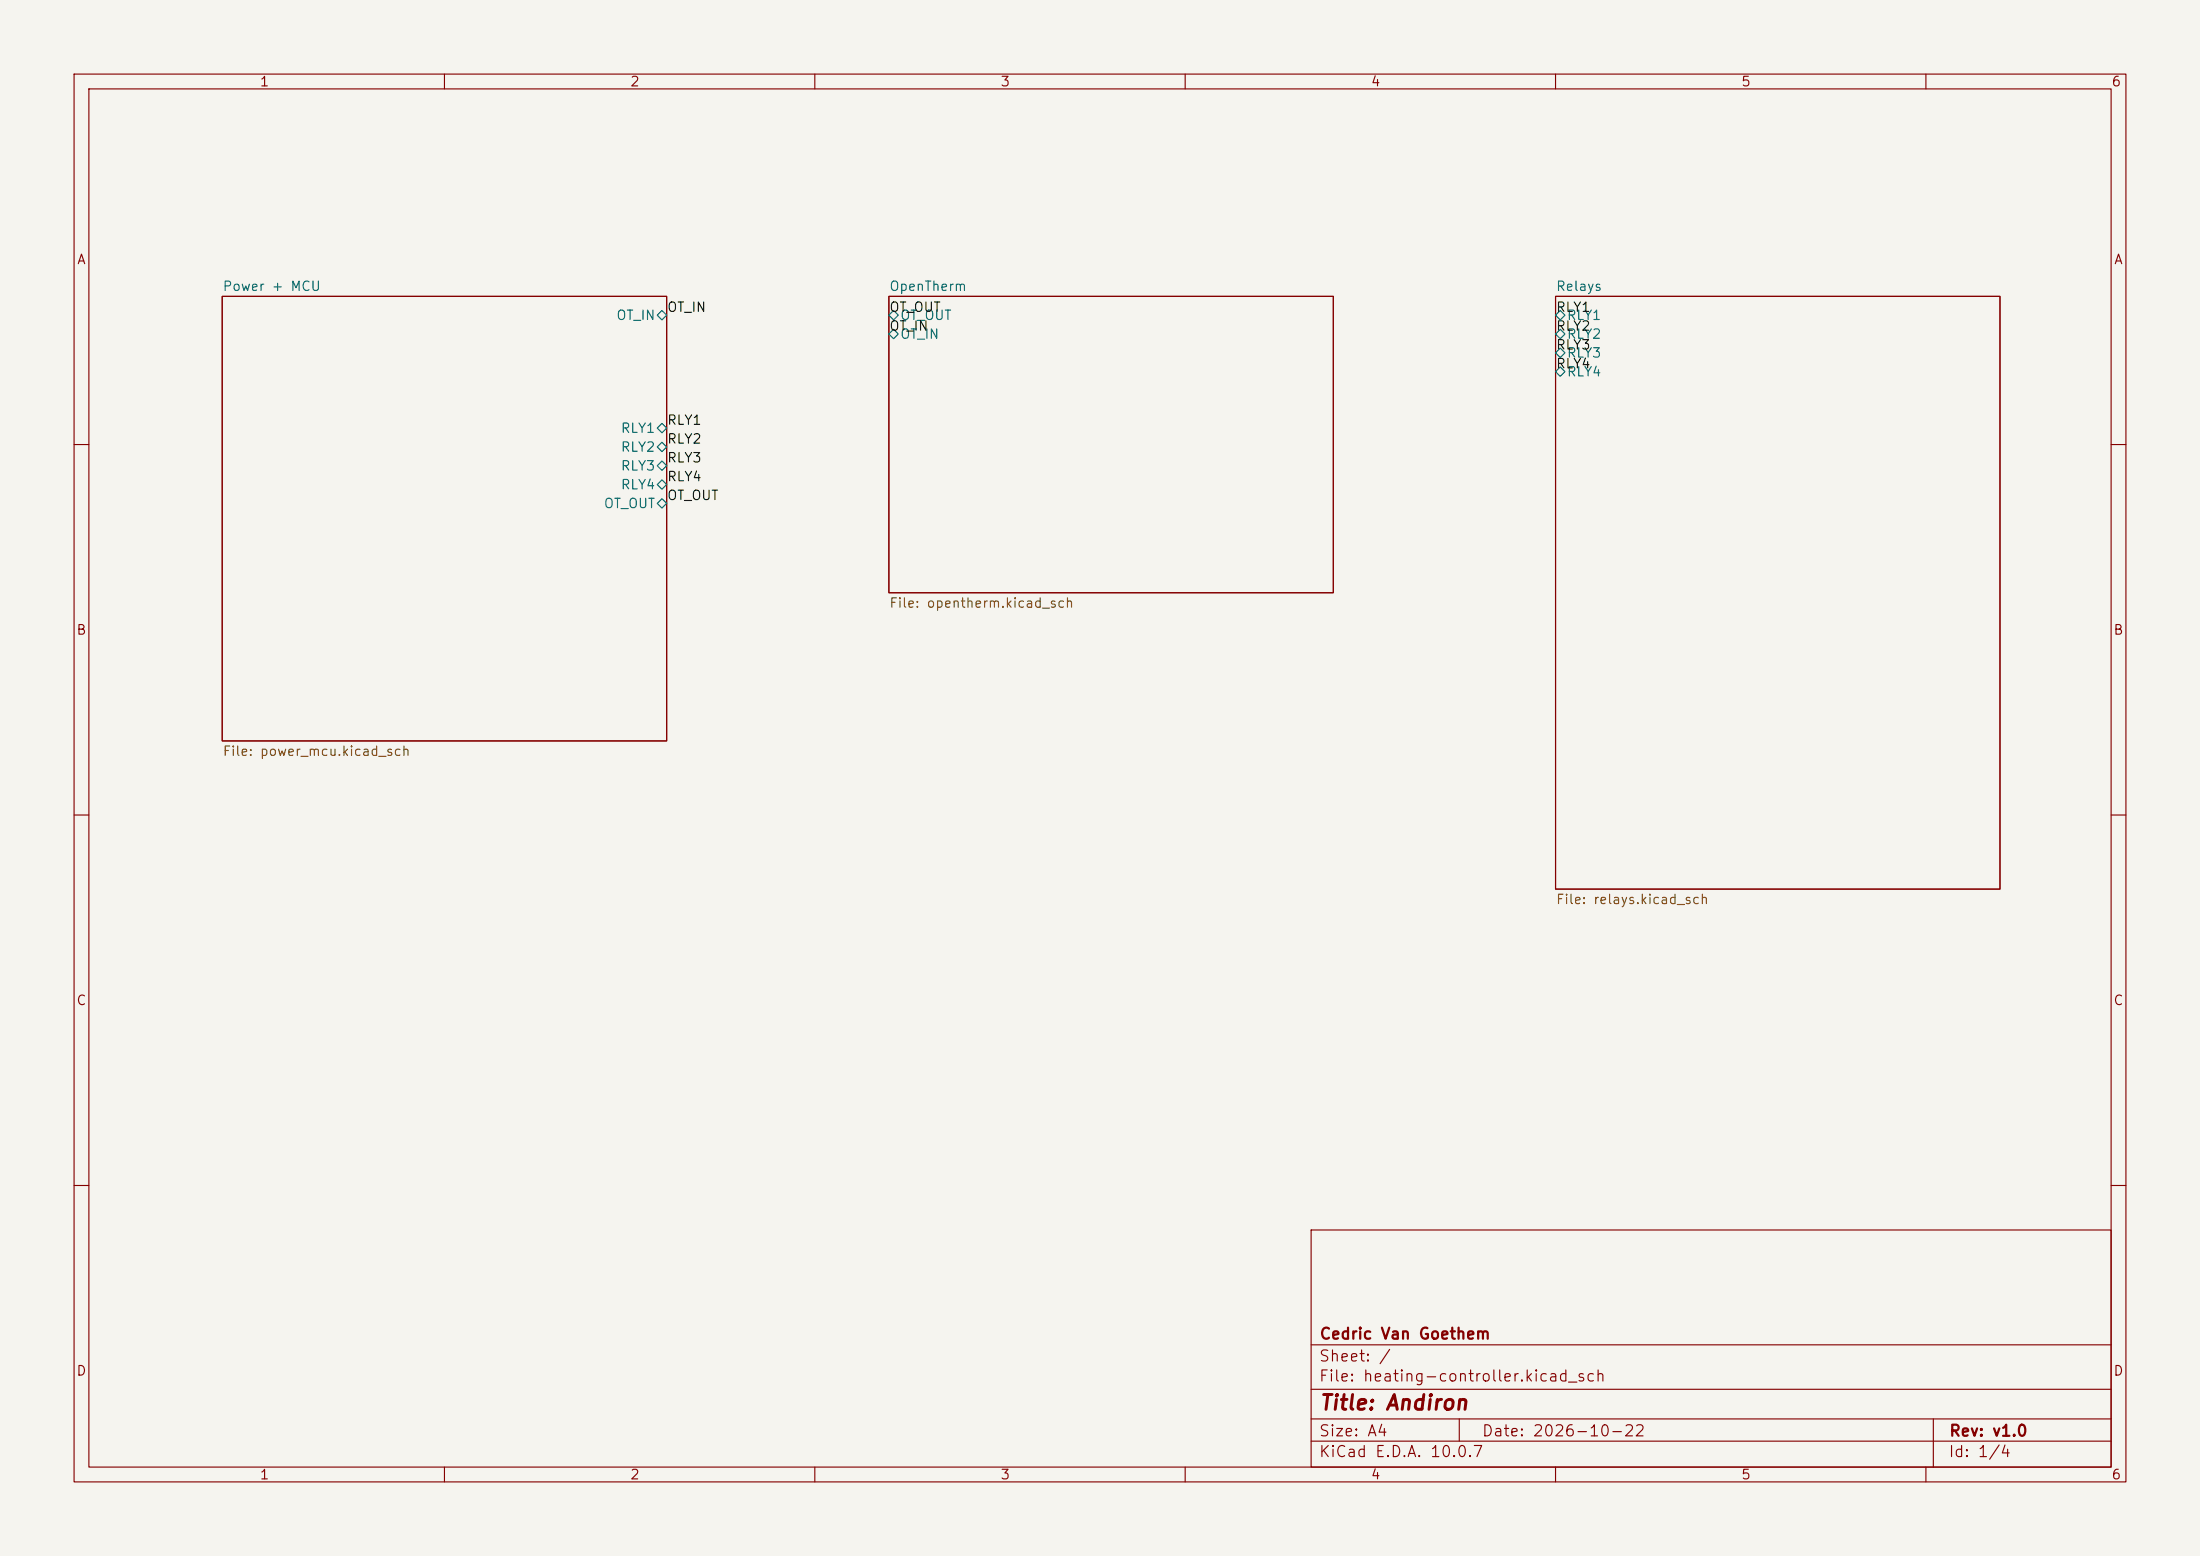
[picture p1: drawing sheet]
<svg xmlns="http://www.w3.org/2000/svg" width="297mm" height="210mm" viewBox="0 0 297 210" stroke-linecap="round" stroke-linejoin="round" font-family="sans-serif">
<path d="M0 0h297v210h-297z" fill="#f5f4ef" stroke="#f5f4ef" stroke-width=".14"/>
<g fill="none" stroke="#840000" stroke-width=".15">
<path d="M10 10h277v190h-277zM12 12h273v186h-273zM60 10v2M110 10v2M160 10v2M210 10v2M260 10v2M30 40h60v60h-60zM120 40h60v40h-60zM210 40h60v80h-60zM10 60h2M285 60h2"/>
<path d="M10 110h2M285 110h2M10 160h2M177 166h108v32h-108zM285 160h2M60 198v2M110 198v2M160 198v2M177 194.5h108M177 191.5h108M177 187.5h108M177 181.5h108"/>
<path d="M197 191.5v3M210 198v2M260 198v2M261 191.5v6.5"/>
</g>
<path d="M88.7 42.5l.7-.6 .6 .6-.6 .7zM88.7 57.8l.7-.7 .6 .7-.6 .6zM120 42.5l.6-.6 .7 .6-.7 .7zM120 45.1l.6-.7 .7 .7-.7 .6zM210 42.5l.6-.6 .7 .6-.7 .7zM210 45.1l.6-.7 .7 .7-.7 .6zM210 47.6l.6-.6 .7 .6-.7 .7zM210 50.2l.6-.7 .7 .7-.7 .6zM88.7 60.3l.7-.6 .6 .6-.6 .7zM88.7 62.9l.7-.7 .6 .7-.6 .6zM88.7 65.4l.7-.6 .6 .6-.6 .6zM88.7 67.9l.7-.6 .6 .6-.6 .7z" fill="none" stroke="#006464" stroke-width=".15"/>
<text font-size="2" fill="#840000" x="178" y="190.8">Title: Andiron</text>
<g font-size="1.5" fill="#840000">
<text x="178" y="184.1">Sheet: /</text>
<text x="178" y="181.1">Cedric Van Goethem</text>
<text x="178" y="186.8">File: heating-controller.kicad_sch</text>
<text x="178" y="197">KiCad E.D.A. 10.0.7</text>
<text x="178" y="194.2">Size: A4</text>
<text x="200" y="194.2">Date: 2026-10-22</text>
<text x="263" y="197">Id: 1/4</text>
<text x="263" y="194.2">Rev: v1.0</text>
</g>
<g font-size="1.3" fill="#840000">
<text x="35" y="12">1</text>
<text x="85" y="12">2</text>
<text x="135" y="12">3</text>
<text x="185" y="12">4</text>
<text x="235" y="12">5</text>
<text x="285" y="12">6</text>
<text x="10.3" y="36">A</text>
<text x="285.3" y="36">A</text>
<text x="10.2" y="86">B</text>
<text x="285.2" y="86">B</text>
<text x="10.2" y="136">C</text>
<text x="285.2" y="136">C</text>
<text x="10.2" y="186">D</text>
<text x="285.2" y="186">D</text>
<text x="35" y="200">1</text>
<text x="85" y="200">2</text>
<text x="135" y="200">3</text>
<text x="185" y="200">4</text>
<text x="235" y="200">5</text>
<text x="285" y="200">6</text>
</g>
<g font-size="1.3" fill="#006464">
<text x="30" y="39.6">Power + MCU</text>
<text x="120" y="39.6">OpenTherm</text>
<text x="210" y="39.6">Relays</text>
<text x="83.1" y="43.5">OT_IN</text>
<text x="121.4" y="43.5">OT_OUT</text>
<text x="121.4" y="46">OT_IN</text>
<text x="211.4" y="43.5">RLY1</text>
<text x="211.4" y="46">RLY2</text>
<text x="211.4" y="48.6">RLY3</text>
<text x="211.4" y="51.1">RLY4</text>
<text x="83.7" y="58.7">RLY1</text>
<text x="83.7" y="61.3">RLY2</text>
<text x="83.7" y="63.8">RLY3</text>
<text x="81.4" y="68.9">OT_OUT</text>
<text x="83.7" y="66.4">RLY4</text>
</g>
<g font-size="1.3" fill="#0f0f0f">
<text x="90" y="42.4">OT_IN</text>
<text x="120" y="42.4">OT_OUT</text>
<text x="120" y="45">OT_IN</text>
<text x="210" y="42.4">RLY1</text>
<text x="210" y="45">RLY2</text>
<text x="210" y="47.5">RLY3</text>
<text x="210" y="50">RLY4</text>
<text x="90" y="57.7">RLY1</text>
<text x="90" y="60.2">RLY2</text>
<text x="90" y="62.7">RLY3</text>
<text x="90" y="65.3">RLY4</text>
<text x="90" y="67.8">OT_OUT</text>
</g>
<g font-size="1.3" fill="#725600">
<text x="120" y="82.3">File: opentherm.kicad_sch</text>
<text x="30" y="102.3">File: power_mcu.kicad_sch</text>
<text x="210" y="122.3">File: relays.kicad_sch</text>
</g>
</svg>
